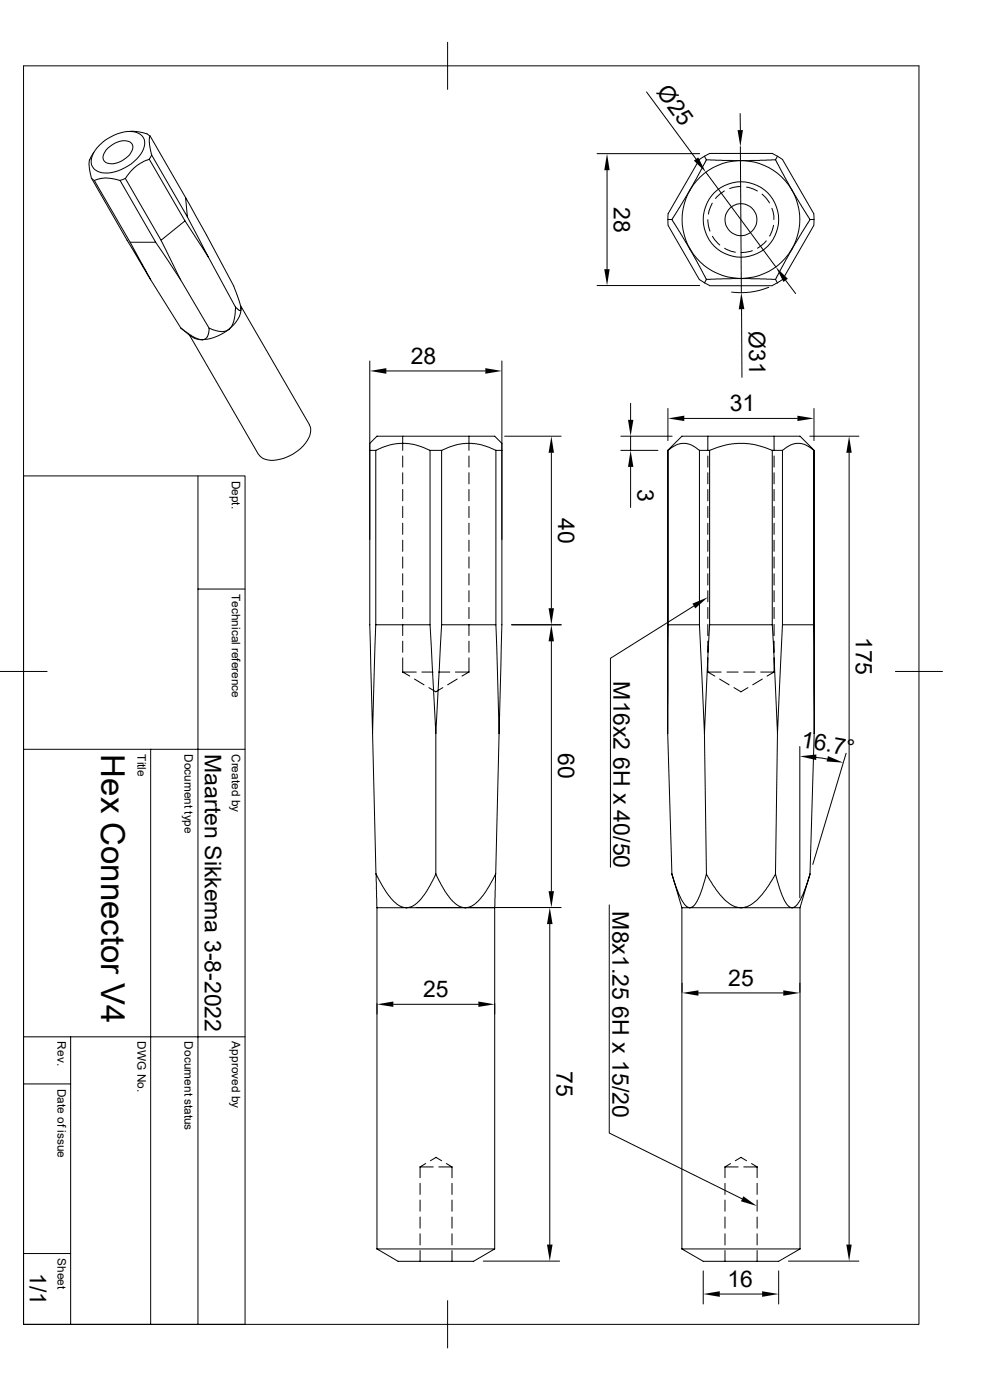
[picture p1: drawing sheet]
<svg xmlns="http://www.w3.org/2000/svg" width="210mm" height="297mm" viewBox="0 0 210 297" stroke-linecap="round" stroke-linejoin="round" font-family="sans-serif">
<g fill="none" stroke="#000" stroke-width=".21">
<path d="M5 14h189.9v267h-189.9zM95 9v10M137.2 19.5l10.5 14.2M19.1 33.8l-.2 .7v1l.5 2.3M19.3 33.4l-.3 .4M19.4 37.8l.6 .5M19.4 37.8l12.6 21.6-4.4-8-7.6-13.1M19.9 32.3l-.6 1.1M20 38.3l.8-.3 1.3-.2 1.7 .1 1.7 .4 7.5 13.1h-5.4M21.1 30.8a8.8 8.8 0 0 1 7.8-2.7 2.43 2.43 0 0 1 1.5 3.5 9.4 9.4 0 0 1-8.7 5.1 2.6 2.6 0 0 1-1.8-4.3zM22.9 31.4a4.5 4.5 0 0 1 4.7-1.3 1.46 1.46 0 0 1 .2 2.3 4.7 4.7 0 0 1-5.3 2.1 1.46 1.46 0 0 1-.2-2.3zM26.6 37.8l7.6 13.2 5-4.1"/>
<path d="M26.6 37.8l-1.2 .5M27.6 27.9h1.4l1.5 .3 .7 .2 .6 .5M31.7 33.8l7.5 13.1 5 7.7-4.4-8.6M31.7 33.8l-1.4 .5-1.6 1-.9 .9-1.2 1.6M32.2 32.9l-.5-2.7 .1-1.4 8.6 15 9.2 16.9 1.2 3.3 .3 1.4a.31 .31 0 0 1-.1 .5 .31 .31 0 0 1-.4-.2l-.6-.5M32.2 32.9l7.6 13.1-.4-4.1M32.2 32.9l-.5 .9M126.7 32.6h21.7M128.8 36.1v21M149.4 33.1l.5 .8M149.4 33.1l-1 .7-6.7 11.5v2.5M149.4 33.1l1.1-.5h13.3l1.1 .5"/>
<path d="M149.7 36.5l14.9 20.1M149.9 33.9l-4 7.2-3.4 5.5M149.9 33.9l5.3 .2 9.3-.2M157 24.1l.1 3.5M157.1 31.1l.2 31M157.1 39.6l-1.5 .2-.8 .2M158.4 39.7l1.4 .4 .9 .4M164.5 33.9l3.9 7.2 3.4 5.5M164.9 33.1l1.1 .7 6.6 11.5v2.5M164.9 33.1l-.4 .8M32 59.4l6.4 10.2M33 51.4l5.3 8"/>
<path d="M34.2 51l4.1 8.4M38.3 59.4l6.1 10.2M44.2 54.6l5.8 10.6M141.6 46.6h.9M141.7 47.8l6.7 11.6M142.5 46.6l3.4 5.5 4 7.2M148.4 59.3l2.1 1.3M149.9 59.3l7.3-.2 7.3 .2M149.9 59.3l-.5 .7M150.2 46.6l.1 1.3 .3 1.1M151.1 43.1l-.8 2.3M151.1 50.1l.5 .7 1.1 1.2"/>
<path d="M153.7 40.5l-1 .7-.9 .9M153.7 52.7l1.4 .6 .9 .2M159.6 53.2l-2.4 .4M161.7 41.2l.7 .7 .8 1.2M162.6 51.1l-1.9 1.6M163.7 44.2l.5 1.6v.8M164.1 47.8l-.3 1.2-.6 1.1M164.5 59.3l.4 .7M166 59.3l-2.2 1.3M166.7 59.5l2.1 2.8M171.8 46.6l-3.4 5.5-3.9 7.2M171.8 46.6h.9"/>
<path d="M172.6 47.8l-6.6 11.6M38.4 69.6l2.5 1.8 1.1 .5 .9 .2M38.4 69.6l2.1 1.8M40.2 71.1l14.6 25.3M40.6 71.3l1 .6 1.3 .2M44.4 69.6l-.1 1-.3 .9-.5 .5-.6 .1M50 65.2l-.4 2.9-.4 1-.6 .8-.8 .4-.9 .1-1.1-.3-1.4-.5M51 64.8l14.7 25.3M51.1 65.2a5.2 5.2 0 0 1-2.5 4.6 9.7 9.7 0 0 1-5.7 2.3M78.4 76.6v55.9l.6 23.1M82 78.7h21M106.5 76.6v55.9l-.6 23.1-.7-23.1v-37"/>
<path d="M126.7 60.6h21.7M150.5 60.6h13.3M157.3 65.6l.1 14.5M163.1 61a15.7 15.7 0 0 1-7.9 1M65.6 90.1a3.7 3.7 0 0 1-.8 4 9.3 9.3 0 0 1-8 3.5 2.65 2.65 0 0 1-1.9-1.2M79.7 95.5h-1.3v-1.4l1.6-1.6h24.9l1.6 1.6v1.4h-1.3M79.7 95.5l2.8-1.1 2.3-.3 2.9 .2 1.6 .4 1.9 .8M79.7 95.5v37h11.5M85.4 92.5v3M85.4 96.7v2.4M91.2 95.5h2.5M91.2 95.5v37l1.3 23.1 1.2-23.1"/>
<path d="M93.7 95.5l2.8-1.1 2.3-.3 2.7 .1 2.2 .7 1.5 .6M93.7 95.5v37h11.5M99.5 92.5v3M99.5 96.7v2.4M107.1 92.5h11.9M117 96.1v32.9M131.7 95.5h7.9M131.7 92.5h10.9M133.8 85.6v3.5M133.8 92.5v3M133.8 99.1v8.6M141.6 95.5l3.1-3h25l3 3"/>
<path d="M141.6 95.5h.1M141.6 95.5v60.1M141.7 86.7v6.8M141.7 95.5l1.6-1.1 1.4-.3 1.6 .2 2.1 1.2M141.7 95.5v37h6.7v-37M145.2 88.8h24M148.4 95.5h2.1M150.2 92.5v3M150.2 96.7v2.4M150.5 95.5l3.3-1.1 2.6-.3 3.2 .1 2.5 .7 1.7 .6M150.5 95.5v37l-1.1 23.1M163.8 95.5h2.2"/>
<path d="M163.8 95.5v37h-13.3M164.2 92.5v3M164.2 96.7v2.4M166 95.5l1.3-.9 1.6-.5 1.6 .1 1.2 .7 .9 .6M166 95.5v37h6.6M171.8 92.5h10.4M172.7 86.7v6.8M172.7 95.5v60.1M180.1 96.1v167.9M5 101h47v180h-47M42 101v180M85.4 100.3v2.4"/>
<path d="M85.4 103.8v2.5M85.4 107.4v2.4M85.4 111v2.4M85.4 114.6v2.4M85.4 118.2v2.3M99.5 100.3v2.4M99.5 103.8v2.5M99.5 107.4v2.4M99.5 111v2.4M99.5 114.6v2.4M99.5 118.2v2.3M150.2 100.3v2.4"/>
<path d="M150.2 103.8v2.5M150.2 107.4v2.4M150.2 111v2.4M150.2 114.6v2.4M150.2 118.2v2.3M164.2 100.3v2.4M164.2 103.8v2.5M164.2 107.4v2.4M164.2 111v2.4M164.2 114.6v2.4M164.2 118.2v2.3M42 125h10"/>
<path d="M79.7 132.5l-.7 23.1M85.4 121.7v2.4M85.4 125.3v2.4M85.4 128.9v2.3M85.4 132.5v2.3M85.4 136v2.4M85.4 139.6v3M99.5 121.7v2.4M99.5 125.3v2.4M99.5 128.9v2.3M99.5 132.5v2.3M99.5 136v2.4"/>
<path d="M99.5 139.6v3M108.5 132.5h10.5M117 136.1v53M141.7 132.5l-.1 23.1M147.2 128.6l-17.7 11.1v44.3M148.4 132.5l1 23.1M150.2 121.7v2.4M150.2 125.3v2.4M150.2 128.9v2.3M150.2 132.5v2.3M150.2 136v2.4M150.2 139.6v3"/>
<path d="M163.8 132.5l1.1 23.1M164.2 121.7v2.4M164.2 125.3v2.4M164.2 128.9v2.3M164.2 132.5v2.3M164.2 136v2.4M164.2 139.6v3M166 132.5l-1.1 23.1M0 142.5h10M5 159h47M32 159v122M79 155.6l.8 29.8"/>
<path d="M85.4 142.6h2.9M85.4 142.6l1.5 .8M87.9 144.1l2.1 1.2M89.5 142.6h2.4M91 145.9l1.5 .9 1.4-.9M92.5 155.6v29.8M93 142.6h2.4M96.6 142.6h2.9M97 144.1l-2 1.2M99.5 142.6l-1.5 .8M105.9 155.6l-.7 29.8M141.6 155.6l.9 29.8"/>
<path d="M149.4 155.6l.5 29.8M150.2 142.6h2.8M150.2 142.6l1.4 .8M152.7 144.1l2 1.2M154.2 142.6h2.4M155.7 145.9l1.5 .9 1.5-.9M157.8 142.6h2.3M161.4 142.6h2.8M161.7 144.1l-2 1.2M164.2 142.6l-1.5 .8M164.9 155.6l-.4 29.8M169.7 158.4v32.1"/>
<path d="M172.7 155.6l-.9 29.8M179.5 159.8l-7.1 23.6M189.9 142.5h10M173.1 160.7l2.4 .3M79.8 185.4l.2 7.2M79.8 185.4l2 3.7 1.4 1.8 1.6 1.3 1.4 .4M80 192.6h6.2M80 192.6v72.4M86.2 192.6h12.5M88.3 192.5h30.7M92.5 185.4l-2 3.7-1.3 1.8-1.6 1.3-1.4 .4M92.5 185.4l1.9 3.7 1.4 1.8 1.5 1.3 1.4 .4"/>
<path d="M98.7 192.6h6.2M104.9 192.6v72.4l-4.4 2.6h-16l-4.5-2.6M105.2 185.4l-.3 7.2M105.2 185.4l-2.1 3.7-1.4 1.8-1.6 1.3-1.4 .4M116.6 196v68M129.2 192v48.4l28.2 13.9M142.5 185.4l.9 2.7 1.1 2.7 1 1.4 .8 .4M142.5 185.4l2.2 7.2M144.7 192.6h1.6M144.7 192.6v72.4M146.3 192.6h10.9M149.9 185.4l-.9 3-.9 2.3-.8 1.3-.4 .4-.6 .2"/>
<path d="M149.9 185.4l1.9 3.2 2 2.3 1.7 1.3 1.7 .4M157.2 192.6h10.8M164.5 185.4l-1.9 3.2-2 2.3-1.8 1.3-1.6 .4M164.5 185.4l.9 3 .8 2.3 .8 1.3 .5 .4 .5 .2M168 192.6h1.7M171.8 185.4l-.8 2.7-1.2 2.7-.9 1.4-.9 .4M171.8 185.4l-2.1 7.2v72.4M5 220h47M15 220v61M83.4 213.1h18.1M104.9 212.9v2.2M148.2 210.7h18"/>
<path d="M169.7 208.6v1.9M5 230h10M89.1 247.6h2.8M89.1 247.6v2.3M89.1 251v2.4M89.1 254.6v2.4M89.1 258.2v2.4M90.3 246.8l-1.2 .8M91.3 246.3l1.2-.8 1.2 .8M93.1 247.6h2.8M94.7 246.8l1.2 .8M95.9 247.6v2.3"/>
<path d="M95.9 251v2.4M95.9 254.6v2.4M95.9 258.2v2.4M153.8 247.6h2.8M153.8 247.6v2.3M153.8 251v2.4M153.8 254.6v2.4M153.8 258.2v2.4M155 246.8l-1.2 .8M156 246.3l1.2-.8 1.2 .8M157.8 247.6h2.8M159.4 246.8l1.2 .8"/>
<path d="M160.6 247.6v2.3M160.6 251v2.4M160.6 254.6v2.4M160.6 258.2v2.4M5 265.9h10M80 265h24.9M89.1 261.7v2.4M89.1 265.3v2.3M95 275.9v10.1M95.9 261.7v2.4M95.9 265.3v2.3M102.5 267.5h16.2"/>
<path d="M144.7 265h25M144.7 265l4.5 2.6h16l4.5-2.6M149.2 269.6v7M152.7 274.5h9M153.8 261.7v2.4M153.8 265.3v2.3M160.6 261.7v2.4M160.6 265.3v2.3M165.2 269.6v7M167.3 267.5h14.9"/>
<circle cx="157.2" cy="46.6" r="12.5"/>
<circle cx="157.2" cy="46.6" r="3.4"/>
<circle cx="157.2" cy="46.6" r="8"/>
</g>
<g fill="#000">
<path d="M128.8 32.6l.5 3.5h-1.1zM147.2 34.1l.9-.7 1.6 3.1zM156.5 27.6h1.1l-.5 3.5zM128.2 57.1h1.1l-.5 3.5zM164.6 56.6l2.5 2.5-.9 .7zM78.4 78.7l3.6-.6v1.2zM103 78.1l3.5 .6-3.5 .6zM157.3 62.1l.6 3.5h-1.2zM117 92.5l.5 3.6h-1.1zM133.2 89.1h1.2l-.6 3.4zM133.8 95.5l.6 3.6h-1.2zM141.7 88.8l3.5-.6v1.1z"/>
<path d="M169.2 88.2l3.5 .6-3.5 .5zM180.1 92.5l.6 3.6h-1.2zM116.4 129h1.1l-.5 3.5zM117 132.5l.5 3.6h-1.1zM146.9 128.1l3.3-1.4-2.7 2.4zM169.7 160.4l3.5-.3-.1 1.1zM175.6 160.4l3.3 1.4-3.6-.3zM116.6 192.5l.6 3.5h-1.2zM116.4 189.1h1.1l-.5 3.4zM80 213.1l3.4-.6v1.1zM101.5 212.5l3.4 .6-3.4 .5zM144.7 210.7l3.5-.6v1.1z"/>
<path d="M166.2 210.1l3.5 .6-3.5 .5zM157.7 253.8l2.9 2.1-3.4-1.1zM116 264h1.2l-.6 3.5zM149.2 274.5l3.5-.6v1.2zM161.7 273.9l3.5 .6-3.5 .6zM179.5 264h1.2l-.6 3.5z"/>
</g>
<text font-size="7" x="21.5" y="160" transform="rotate(90 21.5 160)">Hex Connector V4</text>
<g font-size="4.9">
<text x="139.2" y="19.6" transform="rotate(53 139.2 19.6)">Ø25</text>
<text x="130.2" y="43.9" transform="rotate(90 130.2 43.9)">28</text>
<text x="158.9" y="70.3" transform="rotate(90 158.9 70.3)">Ø31</text>
<text x="87.1" y="77.2">28</text>
<text x="154.8" y="87.3">31</text>
<text x="135.3" y="103.8" transform="rotate(90 135.3 103.8)">3</text>
<text x="118.4" y="109.9" transform="rotate(90 118.4 109.9)">40</text>
<text x="181.6" y="135.1" transform="rotate(90 181.6 135.1)">175</text>
<text x="130.2" y="144.5" transform="rotate(90 130.2 144.5)">M16x2 6H x 40/50</text>
<text x="43.5" y="160" transform="rotate(90 43.5 160)">Maarten Sikkema 3-8-2022</text>
<text x="118.4" y="159.9" transform="rotate(90 118.4 159.9)">60</text>
<text x="169.7" y="158.5" transform="rotate(10 169.7 158.5)">16.7°</text>
<text x="130" y="193.3" transform="rotate(90 130 193.3)">M8x1.25 6H x 15/20</text>
<text x="154.5" y="209.2">25</text>
<text x="89.7" y="211.6">25</text>
<text x="118.1" y="227.3" transform="rotate(90 118.1 227.3)">75</text>
<text x="6.3" y="270" transform="rotate(90 6.3 270)">1/1</text>
<text x="154.3" y="273.1">16</text>
</g>
<g font-size="2.5">
<text x="49.2" y="102" transform="rotate(90 49.2 102)">Dept.</text>
<text x="49.2" y="126" transform="rotate(90 49.2 126)">Technical reference</text>
<text x="29.2" y="160" transform="rotate(90 29.2 160)">Title</text>
<text x="39.2" y="160" transform="rotate(90 39.2 160)">Document type</text>
<text x="49.2" y="160" transform="rotate(90 49.2 160)">Created by</text>
<text x="12.2" y="220.9" transform="rotate(90 12.2 220.9)">Rev.</text>
<text x="29.2" y="220.9" transform="rotate(90 29.2 220.9)">DWG No.</text>
<text x="39.2" y="220.9" transform="rotate(90 39.2 220.9)">Document status</text>
<text x="49.2" y="220.9" transform="rotate(90 49.2 220.9)">Approved by</text>
<text x="12.2" y="231" transform="rotate(90 12.2 231)">Date of issue</text>
<text x="12.2" y="266.9" transform="rotate(90 12.2 266.9)">Sheet</text>
</g>
</svg>
